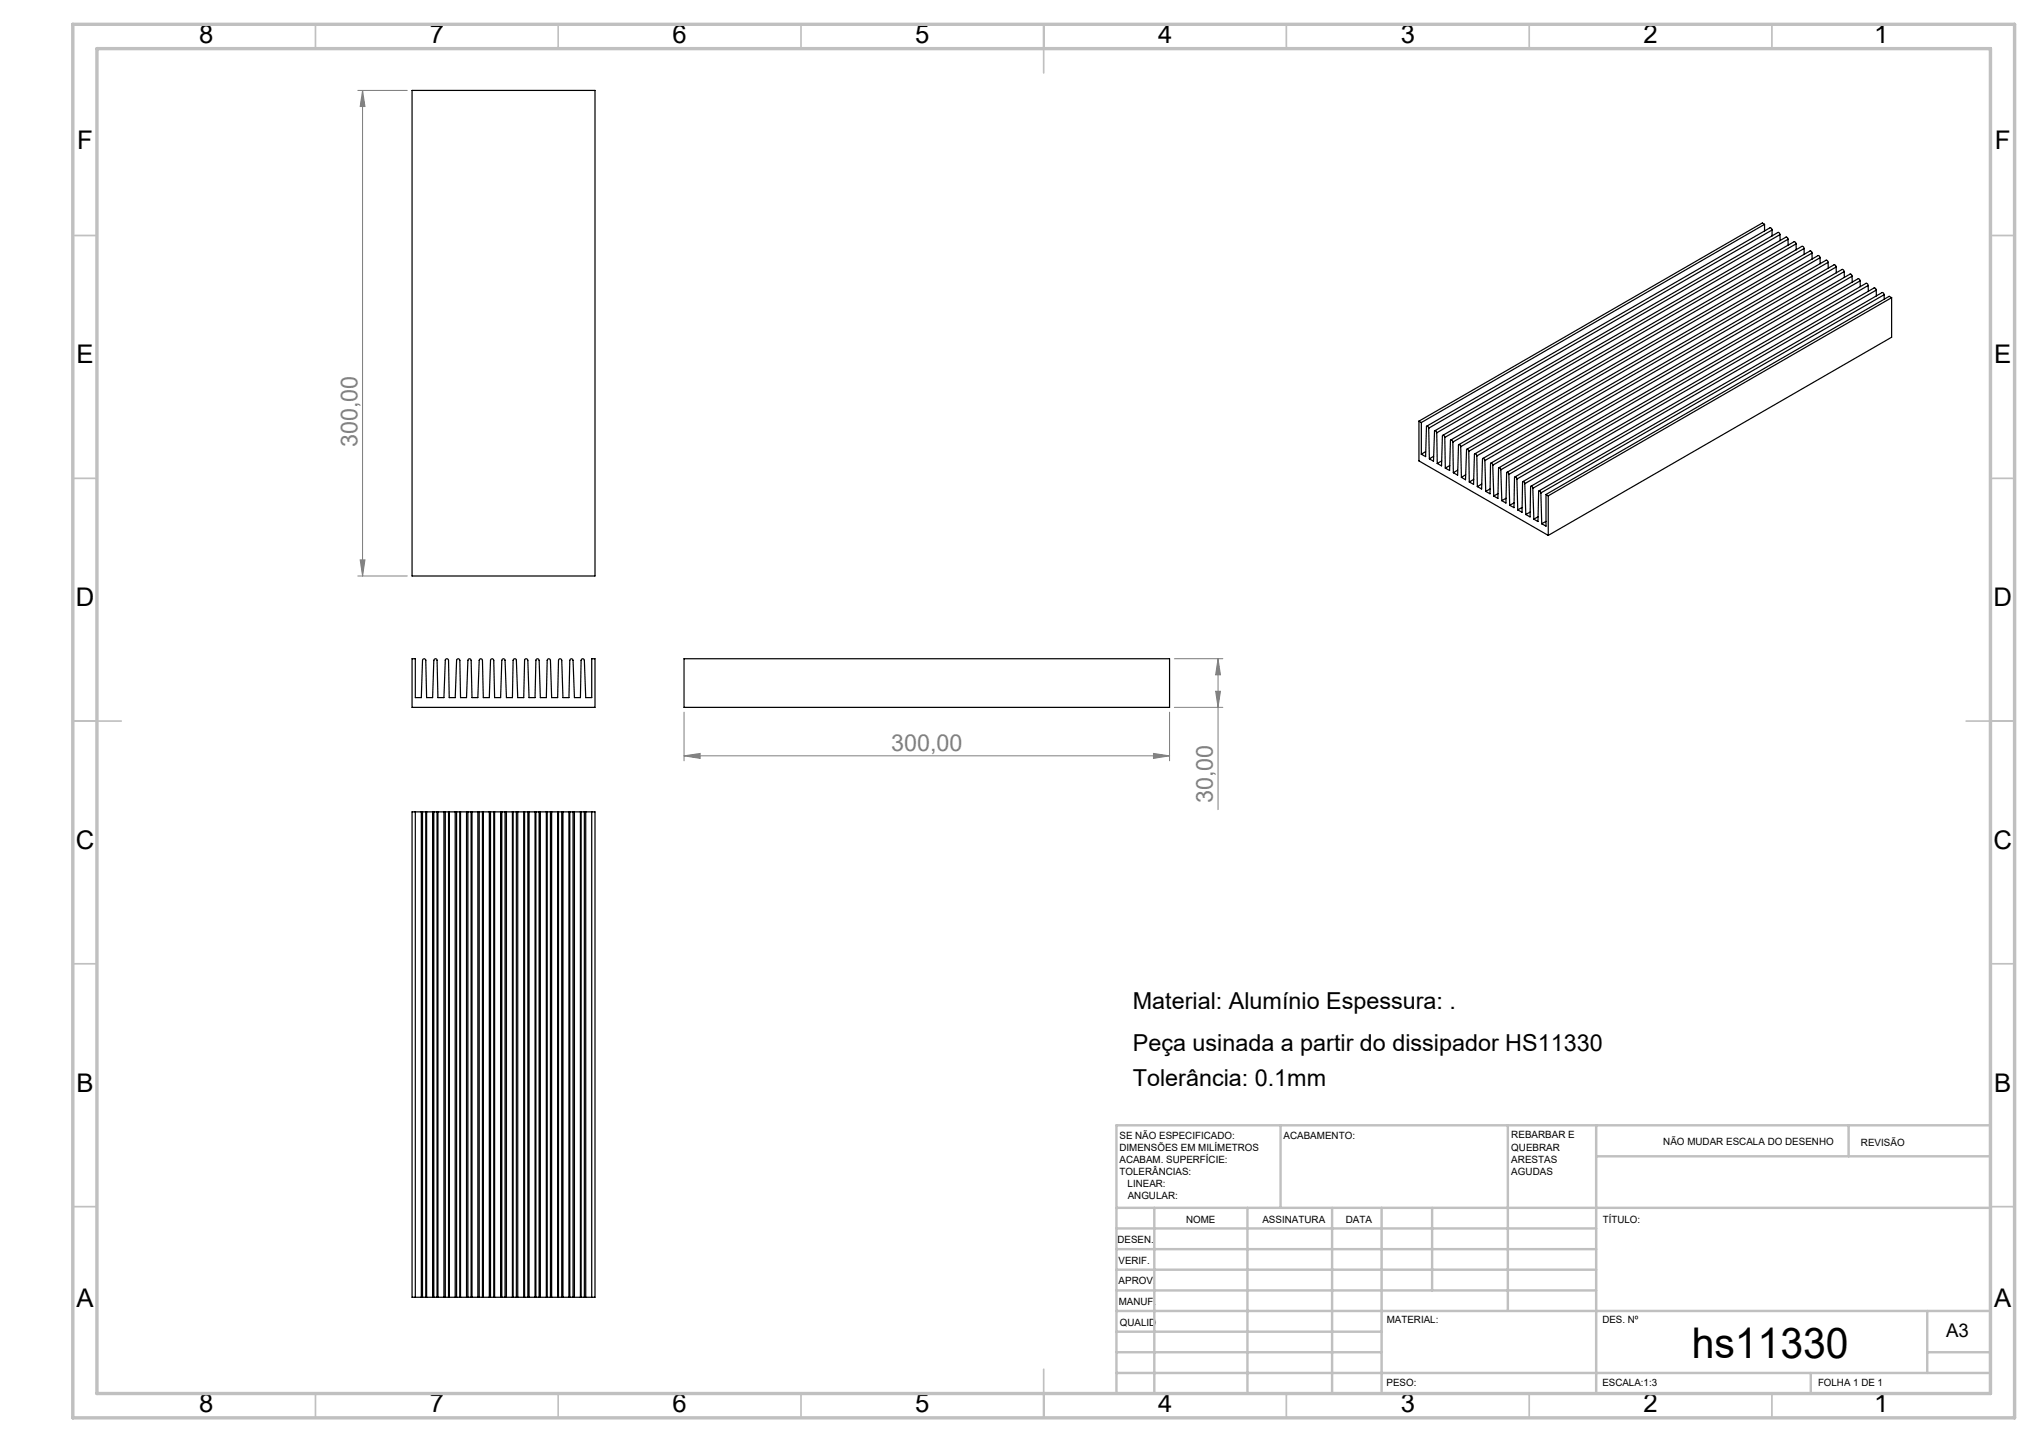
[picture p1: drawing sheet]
<svg xmlns="http://www.w3.org/2000/svg" width="420mm" height="297mm" viewBox="0 0 420 297" stroke-linecap="round" stroke-linejoin="round" font-family="sans-serif">
<g fill="none" stroke="#808080" stroke-width=".21">
<path d="M73.7 18.6h10.2M74.7 18.6l.5 3.3h-1zM74.7 18.6v100M73.7 118.6h10.2M74.2 115.3h1l-.5 3.3zM241.9 135.7h10M250.9 135.7l.5 3.3h-1zM250.9 135.7v31.1M140.9 155.7l3.3-.5v1zM140.9 146.7v10M140.9 155.7h100M237.6 155.2l3.3 .5-3.3 .5z"/>
<path d="M240.9 146.7v10M241.9 145.7h10M250.4 142.4h1l-.5 3.3z"/>
</g>
<g fill="none" stroke="#c0c0c0" stroke-width=".35">
<path d="M65 5v5M115 5v5M165 5v5M215 5v10M265 5v5M315 5v5M365 5v5M15 48.5h5M410 48.5h5M15 98.5h5M410 98.5h5M15 148.5h10"/>
<path d="M405 148.5h10M15 198.5h5M410 198.5h5M15 248.5h5M410 248.5h5M65 287v5M115 287v5M165 287v5M215 282v10M265 287v5M315 287v5M365 287v5"/>
</g>
<g fill="none" stroke="#c0c0c0" stroke-width=".5">
<path d="M263.8 231.8v17M310.6 231.8v38.2M328.8 231.8v55.2M328.8 238.2h81.2M380.8 231.8v6.4M410 231.8h-180v55.2M230 248.8h180M230 257.3h98.8M230 253h98.8M237.8 248.8v38.2M257 248.8v38.2M274.4 248.8v38.2"/>
<path d="M284.6 248.8v38.2M295 248.8v17M230 265.8h98.8M230 261.5h98.8M230 278.5h54.6M230 274.3h54.6M230 270h180M397 278.5h13M397 270v12.8M230 282.8h180M373 282.8v4.2"/>
</g>
<path d="M15 5h400v287h-400zM20 10h390v277h-390z" fill="none" stroke="#c0c0c0" stroke-width=".7"/>
<g fill="#808080">
<path d="M237.6 155.2l3.3 .5-3.3 .5zM140.9 155.7l3.3-.5v1z"/>
<path d="M74.7 18.6l.5 3.3h-1zM74.2 115.3h1l-.5 3.3zM250.9 135.7l.5 3.3h-1zM250.4 142.4h1l-.5 3.3z"/>
</g>
<g fill="none" stroke="#000" stroke-width=".25">
<path d="M84.9 18.6h37.7v100h-37.7zM363.5 46.2l-70.7 40.8M363.5 46.2l-.5-.3-70.7 40.8M363.5 46.2v1.4M365 47.4l-.1-.4-.3-.1-70.7 40.9M365 47.4l-70.7 40.8M365 47.4v1.2M366.6 48.3l-.1-.3-.2-.1-70.7 40.8M366.6 48.3l-70.7 40.8M366.6 48.3l.1 1.3M368.3 49.3l-.1-.4-.3-.1-70.7 40.9M368.3 49.3l-70.7 40.8"/>
<path d="M368.3 49.3v1.2M370 50.2l-.2-.3-.2-.1-70.8 40.8M370 50.2l-70.7 40.8M370 50.2v1.3M371.6 51.2l-.1-.4-.3-.1-70.7 40.9M371.6 51.2l-70.7 40.8M371.6 51.2v1.2M373.2 52.1v-.2l-.3-.2-70.7 40.8M373.2 52.1l-70.7 40.9M373.2 52.1l.1 1.3M374.9 53.1l-.1-.4-.3-.1-70.7 40.9M374.9 53.1l-70.7 40.8"/>
<path d="M374.9 53.1v1.2M376.6 54l-.2-.3-.2-.1-70.8 40.8M376.6 54l-70.7 40.9M376.6 54v1.2M378.2 55l-.1-.4-.3-.1-70.7 40.9M378.2 55l-70.7 40.8M378.2 55v1.2M379.9 55.9l-.1-.2-.4-.2-70.6 40.8M379.9 55.9l-70.8 40.9M379.9 55.9v1.2M381.5 56.9l-.1-.4-.3-.1-70.7 40.9M381.5 56.9l-70.7 40.8"/>
<path d="M381.5 56.9v1.2M383.2 57.9l-.2-.4-.2-.1-70.8 40.8M383.2 57.9l-70.7 40.8M383.2 57.9v1.2M384.8 58.8l-.1-.3-.3-.2-70.7 40.9M384.8 58.8l-70.7 40.8M384.8 58.8v1.2M386.5 59.8l-.2-.4-.3-.1-70.7 40.9M386.5 59.8l-70.8 40.8M386.5 59.8v1.2M388.1 60.7l-.2-.3-.2-.1-70.7 40.8M388.1 60.7l-70.7 40.8"/>
<path d="M388.1 60.7v.9M389.6 61.3v8.2l-70.7 40.8M389.6 61.3l-70.7 40.8M389.6 61.3l-.5-.3-70.6 40.8M292.3 86.7v8.2l26.6 15.4M292.3 86.7l.5 .3M292.8 87v6.6M293.7 93l-.9 .6M294.3 88.2l-.2-.4h-.3l-.1 6.2-.9-.4M294.3 88.2l.1 6.3M295.3 94l-.9 .5M295.9 89.1l-.1-.3h-.3l-.2 6.2-.9-.5"/>
<path d="M295.9 89.1l.2 6.4M297 94.9l-.9 .6M297.6 90.1a.28 .28 0 0 0-.1-.4 .28 .28 0 0 0-.4 .1l-.2 6.2-.8-.5M297.6 90.1l.1 6.3M298.6 95.9l-.9 .5M299.3 91l-.3-.4-.2 .1-.2 6.2-.9-.5M299.3 91l.1 6.4M300.2 96.8l-.8 .6M300.9 92l-.2-.4h-.3l-.2 6.3-.8-.5M300.9 92l.1 6.3M301.9 97.8l-.9 .5M302.5 93l-.1-.4h-.3l-.2 6.2-.9-.5"/>
<path d="M302.5 93l.1 6.3M303.6 98.7l-1 .6M304.2 93.9a.28 .28 0 0 0-.1-.4 .28 .28 0 0 0-.4 .1l-.2 6.2-.9-.5M304.2 93.9l.1 6.3M305.2 99.7l-.9 .5M305.9 94.9l-.3-.5-.2 .1-.2 6.2-.9-.5M305.9 94.9l.1 6.3M307.5 95.8l-.2-.4h-.2l-.2 6.3-.9-.5M307.5 95.8l.2 6.4M309.1 96.8l-.1-.4h-.3l-.2 6.3-.8-.5M309.1 96.8l.3 6.3M310.8 97.7l-.1-.3-.4-.1-.1 6.3-.8-.5"/>
<path d="M310.8 97.7l.2 6.4M312.5 98.7a.28 .28 0 0 0-.2-.4 .28 .28 0 0 0-.3 .1l-.1 6.2-.9-.5M312.5 98.7l.1 6.3M314.1 99.6l-.1-.2-.3-.2-.2 6.3-.9-.5M314.1 99.6l.2 6.4M306.9 100.7l-.9 .5M308.6 101.7l-.9 .5M310.2 102.6l-.8 .5M311.9 103.6l-.9 .5M313.5 104.5l-.9 .5M315.2 105.5l-.9 .5M315.7 100.6l-.2-.4h-.2l-.1 6.3-.9-.5"/>
<path d="M315.7 100.6l.2 6.3M316.8 106.4l-.9 .5M317.4 101.5l-.1-.3-.4-.1-.1 6.3-.9-.5M317.4 101.5l.2 6.4M318.5 101.8l.4 .3M318.5 101.8v6.6l-.9-.5M318.5 107.4l-.9 .5M318.9 102.1v8.2M84.9 135.7h.6v8h1.3l.2-7.7a.34 .34 0 0 1 .4-.3 .34 .34 0 0 1 .3 .3l.2 7.7h1.2l.3-7.7a.34 .34 0 0 1 .3-.3 .34 .34 0 0 1 .3 .3l.2 7.7h1.2l.3-7.7a.34 .34 0 0 1 .4-.3 .34 .34 0 0 1 .3 .3l.1 7.7h1.3l.3-7.7a.34 .34 0 0 1 .3-.3 .34 .34 0 0 1 .3 .3l.2 7.7h1.2l.3-7.7a.34 .34 0 0 1 .3-.3 .34 .34 0 0 1 .3 .3l.2 7.7h1.2l.3-7.7a.34 .34 0 0 1 .3-.3 .34 .34 0 0 1 .4 .3l.2 7.7h1.2l.2-7.7a.34 .34 0 0 1 .4-.3 .34 .34 0 0 1 .3 .3l.2 7.7h1.2l.3-7.7a.34 .34 0 0 1 .3-.3 .34 .34 0 0 1 .3 .3l.3 7.7h1.3l.1-7.7a.34 .34 0 0 1 .3-.3 .34 .34 0 0 1 .4 .3l.2 7.7h1.3l.2-7.7a.34 .34 0 0 1 .3-.3 .34 .34 0 0 1 .3 .3l.3 7.7h1.2l.2-7.7a.34 .34 0 0 1 .3-.3 .34 .34 0 0 1 .4 .3l.2 7.7h1.2l.2-7.7a.34 .34 0 0 1 .3-.3 .34 .34 0 0 1 .4 .3l.2 7.7h1.3l.1-7.7a.34 .34 0 0 1 .4-.3 .34 .34 0 0 1 .3 .3l.3 7.7h1.2l.2-7.7a.34 .34 0 0 1 .3-.3 .34 .34 0 0 1 .3 .3l.3 7.7h1.3l.1-7.7a.34 .34 0 0 1 .3-.3 .34 .34 0 0 1 .4 .3l.3 7.7h1.2v-8h.7v10h-37.7zM140.9 135.7h100v10h-100zM85.5 167.2v100M86.8 167.2v100"/>
<path d="M87 167.2h.7M87 167.2h-2.1v100h2.1M87 167.2v100M87.7 167.2h1.7M87.7 167.2v100M87.9 167.2v100M89.1 167.2v100M89.4 167.2h.6M89.4 167.2v100M90 167.2h1.7M90 167.2v100M90.2 167.2v100"/>
<path d="M91.4 167.2v100M91.7 167.2h.7M91.7 167.2v100M92.4 167.2h1.7M92.4 167.2v100M92.5 167.2v100M93.8 167.2v100M94.1 167.2h.6M94.1 167.2v100M94.7 167.2h1.7M94.7 167.2v100M94.9 167.2v100"/>
<path d="M96.1 167.2v100M96.4 167.2h.6M96.4 167.2v100M97 167.2h1.7M97 167.2v100M97.2 167.2v100M98.4 167.2v100M98.7 167.2h.7M98.7 167.2v100M99.4 167.2h1.6M99.4 167.2v100M99.6 167.2v100"/>
<path d="M100.8 167.2v100M101 167.2h.7M101 167.2v100M101.7 167.2h1.7M101.7 167.2v100M101.9 167.2v100M103.1 167.2v100M103.4 167.2h.6M103.4 167.2v100M104 167.2h1.7M104 167.2v100M104.3 167.2v100"/>
<path d="M105.6 167.2v100M105.7 167.2h.7M105.7 167.2v100M106.4 167.2h1.7M106.4 167.2v100M106.6 167.2v100M107.9 167.2v100M108.1 167.2h.6M108.1 167.2v100M108.7 167.2h1.7M108.7 167.2v100M109 167.2v100"/>
<path d="M110.2 167.2v100M110.4 167.2h.7M110.4 167.2v100M111.1 167.2h1.6M111.1 167.2v100M111.3 167.2v100M112.5 167.2v100M112.7 167.2h.7M112.7 167.2v100M113.4 167.2h1.6M113.4 167.2v100M113.6 167.2v100"/>
<path d="M114.9 167.2v100M115 167.2h.7M115 167.2v100M115.7 167.2h1.7M115.7 167.2v100M116 167.2v100M117.2 167.2v100M117.4 167.2h.6M117.4 167.2v100M118 167.2h1.7M118 167.2v100M118.3 167.2v100"/>
<path d="M119.6 167.2v100M119.7 167.2h.7M119.7 167.2v100M120.4 167.2h2.2v100h-2.2M120.4 167.2v100M120.6 167.2v100M121.9 167.2v100M87 267.2h.7M87.7 267.2h1.7M89.4 267.2h.6M90 267.2h1.7M91.7 267.2h.7"/>
<path d="M92.4 267.2h1.7M94.1 267.2h.6M94.7 267.2h1.7M96.4 267.2h.6M97 267.2h1.7M98.7 267.2h.7M99.4 267.2h1.6M101 267.2h.7M101.7 267.2h1.7M103.4 267.2h.6M104 267.2h1.7M105.7 267.2h.7"/>
<path d="M106.4 267.2h1.7M108.1 267.2h.6M108.7 267.2h1.7M110.4 267.2h.7M111.1 267.2h1.6M112.7 267.2h.7M113.4 267.2h1.6M115 267.2h.7M115.7 267.2h1.7M117.4 267.2h.6M118 267.2h1.7M119.7 267.2h.7"/>
</g>
<text font-size="8.7" x="348.5" y="279.7">hs11330</text>
<g font-size="5.3">
<text x="41" y="8.9">8</text>
<text x="88.5" y="8.9">7</text>
<text x="138.5" y="8.9">6</text>
<text x="188.5" y="8.9">5</text>
<text x="238.5" y="8.9">4</text>
<text x="288.5" y="8.9">3</text>
<text x="338.5" y="8.9">2</text>
<text x="386" y="8.9">1</text>
<text x="15.9" y="30.6">F</text>
<text x="410.9" y="30.6">F</text>
<text x="15.7" y="74.9">E</text>
<text x="410.7" y="74.9">E</text>
<text x="15.6" y="124.9">D</text>
<text x="410.6" y="124.9">D</text>
<text x="15.6" y="174.9">C</text>
<text x="410.6" y="174.9">C</text>
<text x="15.7" y="224.9">B</text>
<text x="410.7" y="224.9">B</text>
<text x="15.7" y="269.1">A</text>
<text x="410.7" y="269.1">A</text>
<text x="41" y="290.9">8</text>
<text x="88.5" y="290.9">7</text>
<text x="138.5" y="290.9">6</text>
<text x="188.5" y="290.9">5</text>
<text x="238.5" y="290.9">4</text>
<text x="288.5" y="290.9">3</text>
<text x="338.5" y="290.9">2</text>
<text x="386" y="290.9">1</text>
</g>
<g font-size="4.8" fill="#808080">
<text x="73.6" y="92.1" transform="rotate(-90 73.6 92.1)">300,00</text>
<text x="183.6" y="154.6">300,00</text>
<text x="249.8" y="165.4" transform="rotate(-90 249.8 165.4)">30,00</text>
</g>
<g font-size="4.8">
<text x="233.4" y="207.9">Material: Alumínio Espessura: .</text>
<text x="233.4" y="216.5">Peça usinada a partir do dissipador HS11330</text>
<text x="233.4" y="223.7">Tolerância: 0.1mm</text>
</g>
<text font-size="3.9" x="400.9" y="275.5">A3</text>
<g font-size="2.1">
<text x="230.6" y="234.6">SE NÃO ESPECIFICADO:</text>
<text x="230.6" y="237">DIMENSÕES EM MILÍMETROS</text>
<text x="230.6" y="239.5">ACABAM. SUPERFÍCIE:</text>
<text x="264.4" y="234.5">ACABAMENTO:</text>
<text x="311.3" y="234.5">REBARBAR E</text>
<text x="311.3" y="237">QUEBRAR</text>
<text x="311.3" y="239.5">ARESTAS</text>
<text x="342.6" y="235.9">NÃO MUDAR ESCALA DO DESENHO</text>
<text x="383.3" y="236.1">REVISÃO</text>
<text x="230.6" y="242">TOLERÂNCIAS:</text>
<text x="232.3" y="244.5">LINEAR:</text>
<text x="311.3" y="242">AGUDAS</text>
<text x="232.3" y="247">ANGULAR:</text>
<text x="244.3" y="252">NOME</text>
<text x="260" y="251.9">ASSINATURA</text>
<text x="277.2" y="251.9">DATA</text>
<text x="330.2" y="251.9">TÍTULO:</text>
<text x="230.2" y="256">DESEN.</text>
<text x="230.4" y="260.3">VERIF.</text>
<text x="230.4" y="264.4">APROV.</text>
<text x="230.5" y="268.7">MANUF.</text>
<text x="230.7" y="273.1">QUALID</text>
<text x="285.6" y="272.5">MATERIAL:</text>
<text x="330.1" y="272.5">DES. Nº</text>
<text x="285.6" y="285.5">PESO:</text>
<text x="330.1" y="285.6">ESCALA:1:3</text>
<text x="374.5" y="285.6">FOLHA 1 DE 1</text>
</g>
</svg>
